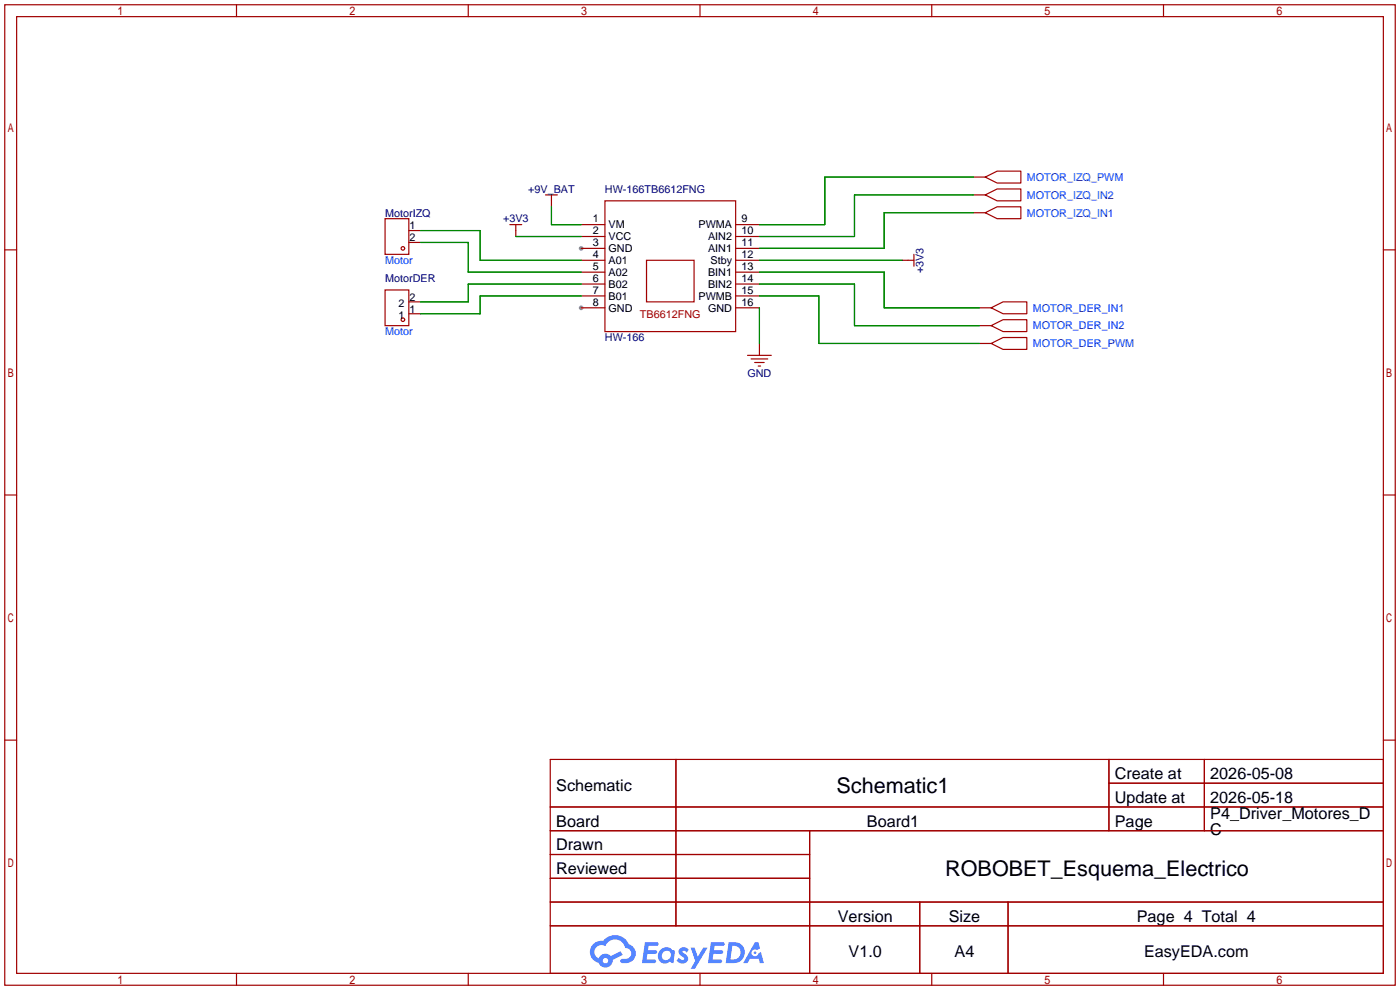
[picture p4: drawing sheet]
<svg xmlns="http://www.w3.org/2000/svg" width="299mm" height="212mm" viewBox="0 0 299 212" stroke-linecap="round" stroke-linejoin="round" font-family="sans-serif">
<g fill="#999">
<circle cx="124.2" cy="53.1" r=".51"/>
<circle cx="124.2" cy="65.8" r=".51"/>
</g>
<g fill="none" stroke="#a10000" stroke-width=".25">
<path d="M1 1h297.2v209.6h-297.2zM3.6 3.6h292.1v204.4h-292.1zM50.5 1v2.6M100.1 1v2.6M149.6 1v2.6M199.1 1v2.6M248.7 1v2.6M1 53.4h2.6M295.7 53.4h2.5M1 105.8h2.6M295.7 105.8h2.5M1 158.2h2.6"/>
<path d="M295.7 158.2h2.5M117.6 162.3h178.1v45.7h-178.1zM117.6 172.5h178.1M117.6 177.5h178.1M144.5 162.3v35.6M173 177.5v30.5M237 162.3v15.2M237 167.4h58.7M257.4 162.3v15.2M117.6 182.6h55.4M117.6 192.8h178.1M117.6 187.7h55.4"/>
<path d="M117.6 197.9h178.1M196.6 192.8v15.2M215.4 192.8v15.2M50.5 208v2.6M100.1 208v2.6M149.6 208v2.6M199.1 208v2.6M248.7 208v2.6"/>
</g>
<g fill="#5487ff">
<path d="M145.3 202.7a1.3 1.3 0 0 1 1.9 .3l-.4 .6a.54 .54 0 0 0-.9-.2l.1 .2a1.34 1.34 0 0 1 .9 1.8 1.47 1.47 0 0 1-2.3-.1l.5-.6 .8 .5a.31 .31 0 0 0 .4-.3 .31 .31 0 0 0-.3-.4 1.12 1.12 0 0 1-.7-1.8z"/>
<path d="M147.6 202.5h.9l.6 2 1.2-2h.9l-2.7 4.6h-.9l1-1.7z"/>
<path d="M137.8 201.4h1.7a1.31 1.31 0 0 1 1.2 .2 .4 .4 0 0 1-.3 .5l-1.8 .1-.1 .9h1.6a.4 .4 0 0 1 .4 .4 .4 .4 0 0 1-.5 .4h-1.6l-.2 1.2h1.4a.46 .46 0 0 1 .5 0 .46 .46 0 0 1 .1 .5l-.4 .2h-2.6z"/>
<path d="M151.9 201.4h1.7a1.32 1.32 0 0 1 1.2 .2 .39 .39 0 0 1-.3 .5l-1.8 .1-.1 .9h1.6a.4 .4 0 0 1 .4 .4 .4 .4 0 0 1-.4 .4h-1.7l-.2 1.2h1.4a.46 .46 0 0 1 .5 0 .46 .46 0 0 1 .1 .5l-.4 .2h-2.6z"/>
<path d="M161.3 201.4h.8l.3 1.3-.6 .4a.75 .75 0 0 0-1.1 .3 .75 .75 0 0 0 .5 1 .75 .75 0 0 0 .9-.7l.5-.2 .6 2.3h-.8l-.3-.9h-1.8l-.5 .9h-1z"/>
<path d="M155.7 201.4l-.6 4.4h1.5a2.27 2.27 0 0 0 2.6-2.2 2.27 2.27 0 0 0-2.7-2.2zM156.5 202.1a1.5 1.5 0 0 1 1.8 1.6 1.5 1.5 0 0 1-1.9 1.4h-.3z"/>
<path d="M141.2 203a1.6 1.6 0 0 0-.3 2.3 1.6 1.6 0 0 0 2.3 .2l.7 .3 .3-2.4-.1-.3-.5-.1a1.58 1.58 0 0 0-2.4 0zM141.8 203.5a.98 .98 0 0 1 1.6 .4 .98 .98 0 0 1-1.1 1.3 .94 .94 0 0 1-.9-.7 .94 .94 0 0 1 .4-1z"/>
<path d="M126.8 201.8a2.37 2.37 0 0 0 1.1 4 1.54 1.54 0 0 0 1.8 1 1.54 1.54 0 0 0 1.2-1.6l2.2-1.1-.5-.8-2 1a1.57 1.57 0 0 0-2.7 .5 1.5 1.5 0 0 1-.7-2.1 1.5 1.5 0 0 1 2.2-.5 2.23 2.23 0 0 1 2.3-1.4 2.23 2.23 0 0 1 2 1.8 1.16 1.16 0 0 1 1.2 1.1 1.16 1.16 0 0 1-1.1 1.2h-.7a.47 .47 0 0 0-.5 .4 .47 .47 0 0 0 .4 .5 2.17 2.17 0 0 0 2.5-.9 2.17 2.17 0 0 0-.3-2.7l-.8-.4a3.2 3.2 0 0 0-5.5-.7l-1.1 .1zM128.8 205.3a.6 .6 0 0 1 1.2 0 .6 .6 0 0 1-1.2 0z"/>
<circle cx="161.4" cy="203.6" r=".28"/>
</g>
<g fill="none" stroke="#a10000" stroke-width=".25">
<path d="M208 37.8h2.6M210.6 37.8l2.5-1.2h5.1v2.5h-5.1zM82.3 46.7h5.1v7.7h-5.1zM87.4 51.8h2.5M87.4 49.3h2.5M109 48h2.5M110.2 48v2.5M116.6 41.7h2.5M117.9 41.7v2.5M124.2 48h5.1M124.2 50.5h5.1M124.2 53.1h5.1"/>
<path d="M124.2 55.6h5.1M124.2 58.2h5.1M129.3 42.9h27.9v28h-27.9zM138.2 55.6h10.1v8.9h-10.1zM157.2 48h5.1M157.2 50.5h5.1M157.2 53.1h5.1M157.2 55.6h5.1M157.2 58.2h5.1M192.8 55.6h2.5M195.3 54.4v2.5M208 41.7h2.6"/>
<path d="M208 45.5h2.6M210.6 41.7l2.5-1.3h5.1v2.5h-5.1zM210.6 45.5l2.5-1.3h5.1v2.5h-5.1zM82.3 62h5.1v7.6h-5.1zM87.4 67.1h2.5M87.4 64.5h2.5M124.2 60.7h5.1M124.2 63.2h5.1M124.2 65.8h5.1M157.2 60.7h5.1M157.2 63.2h5.1M157.2 65.8h5.1"/>
<path d="M159.8 75.9h5M160.5 76.7h3.6M161.3 77.5h2M162.1 78.2h.5M162.3 73.4v2.5M209.3 65.8h2.5M209.3 69.6h2.5M209.3 73.4h2.5M211.8 65.8l2.6-1.3h5.1v2.6h-5.1zM211.8 69.6l2.6-1.3h5.1v2.6h-5.1zM211.8 73.4l2.6-1.3h5.1v2.6h-5.1z"/>
<circle cx="86.1" cy="53.1" r=".38"/>
<circle cx="86.1" cy="68.3" r=".38"/>
</g>
<g fill="none" stroke="#008700" stroke-width=".25">
<path d="M208 37.8h-31.7v10.2h-14M89.9 51.8h10.2v6.4h24.1M89.9 49.3h12.7v6.3h21.6M110.2 50.5h14M117.9 44.2v3.8h6.3M162.3 58.2h26.7v7.6h20.3M162.3 55.6h30.5M208 41.7h-25.4v8.8h-20.3M208 45.5h-19v7.6h-26.7M124.2 60.7h-24.1v3.8h-10.2M124.2 63.2h-21.6v3.9h-12.7M162.3 60.7h20.3v8.9h26.7"/>
<path d="M162.3 63.2h12.7v10.2h34.3M162.3 65.8v7.6"/>
</g>
<g font-size="4.6">
<text x="178.8" y="169.4">Schematic1</text>
<text x="202" y="187.2">ROBOBET_Esquema_Electrico</text>
</g>
<g font-size="3.5">
<text x="238.3" y="166.5">Create at</text>
<text x="258.7" y="166.5">2026-05-08</text>
<text x="118.9" y="169.1">Schematic</text>
<text x="238.3" y="171.6">Update at</text>
<text x="258.7" y="171.6">2026-05-18</text>
<text x="118.9" y="176.7">Board</text>
<text x="185.3" y="176.7">Board1</text>
<text x="238.3" y="176.7">Page</text>
<text x="258.7" y="174.9">P4_Driver_Motores_D</text>
<text x="258.7" y="178.4">C</text>
<text x="118.9" y="181.8">Drawn</text>
<text x="118.9" y="186.8">Reviewed</text>
<text x="179.1" y="197">Version</text>
<text x="202.8" y="197">Size</text>
<text x="243" y="197">Page 4 Total 4</text>
<text x="181.4" y="204.6">V1.0</text>
<text x="204" y="204.6">A4</text>
<text x="244.5" y="204.6">EasyEDA.com</text>
</g>
<g font-size="2.3" fill="#000080">
<text x="112.9" y="41.2">+9V_BAT</text>
<text x="129.3" y="41.2">HW-166TB6612FNG</text>
<text x="82.3" y="46.3">MotorIZQ</text>
<text x="107.5" y="47.5">+3V3</text>
<text x="197.4" y="58.4" transform="rotate(-90 197.4 58.4)">+3V3</text>
<text x="82.3" y="60.2">MotorDER</text>
<text x="129.3" y="72.9">HW-166</text>
<text x="159.7" y="80.6">GND</text>
</g>
<g font-size="2.3" fill="#00f">
<text x="219.5" y="38.7">MOTOR_IZQ_PWM</text>
<text x="219.5" y="42.5">MOTOR_IZQ_IN2</text>
<text x="219.5" y="46.3">MOTOR_IZQ_IN1</text>
<text x="82.3" y="56.4">Motor</text>
<text x="82.3" y="71.7">Motor</text>
<text x="220.7" y="66.6">MOTOR_DER_IN1</text>
<text x="220.7" y="70.4">MOTOR_DER_IN2</text>
<text x="220.7" y="74.2">MOTOR_DER_PWM</text>
</g>
<g font-size="2.3">
<text x="126.7" y="47.5">1</text>
<text x="158.5" y="47.5">9</text>
<text x="87.5" y="51.6">2</text>
<text x="87.5" y="49">1</text>
<text x="126.7" y="50.1">2</text>
<text x="126.7" y="52.6">3</text>
<text x="130" y="48.8">VM</text>
<text x="130" y="51.4">VCC</text>
<text x="130" y="53.9">GND</text>
<text x="149.3" y="48.8">PWMA</text>
<text x="151.3" y="51.4">AIN2</text>
<text x="151.3" y="53.9">AIN1</text>
<text x="158.5" y="50.1">10</text>
<text x="158.5" y="52.6">11</text>
<text x="126.7" y="55.2">4</text>
<text x="126.7" y="57.7">5</text>
<text x="130" y="56.4">A01</text>
<text x="130" y="59">A02</text>
<text x="151.3" y="59">BIN1</text>
<text x="151.8" y="56.4">Stby</text>
<text x="158.5" y="55.2">12</text>
<text x="158.5" y="57.7">13</text>
<text x="85.2" y="65.6">2</text>
<text x="87.5" y="64.3">2</text>
<text x="126.7" y="60.2">6</text>
<text x="126.7" y="62.8">7</text>
<text x="126.7" y="65.3">8</text>
<text x="130" y="61.5">B02</text>
<text x="130" y="64.1">B01</text>
<text x="149.3" y="64.1">PWMB</text>
<text x="151.3" y="61.5">BIN2</text>
<text x="158.5" y="60.2">14</text>
<text x="158.5" y="62.8">15</text>
<text x="158.5" y="65.3">16</text>
<text x="85.2" y="68.1">1</text>
<text x="87.5" y="66.8">1</text>
<text x="130" y="66.6">GND</text>
<text x="151.3" y="66.6">GND</text>
</g>
<text font-size="2.3" fill="#a00000" x="136.8" y="67.9">TB6612FNG</text>
</svg>
